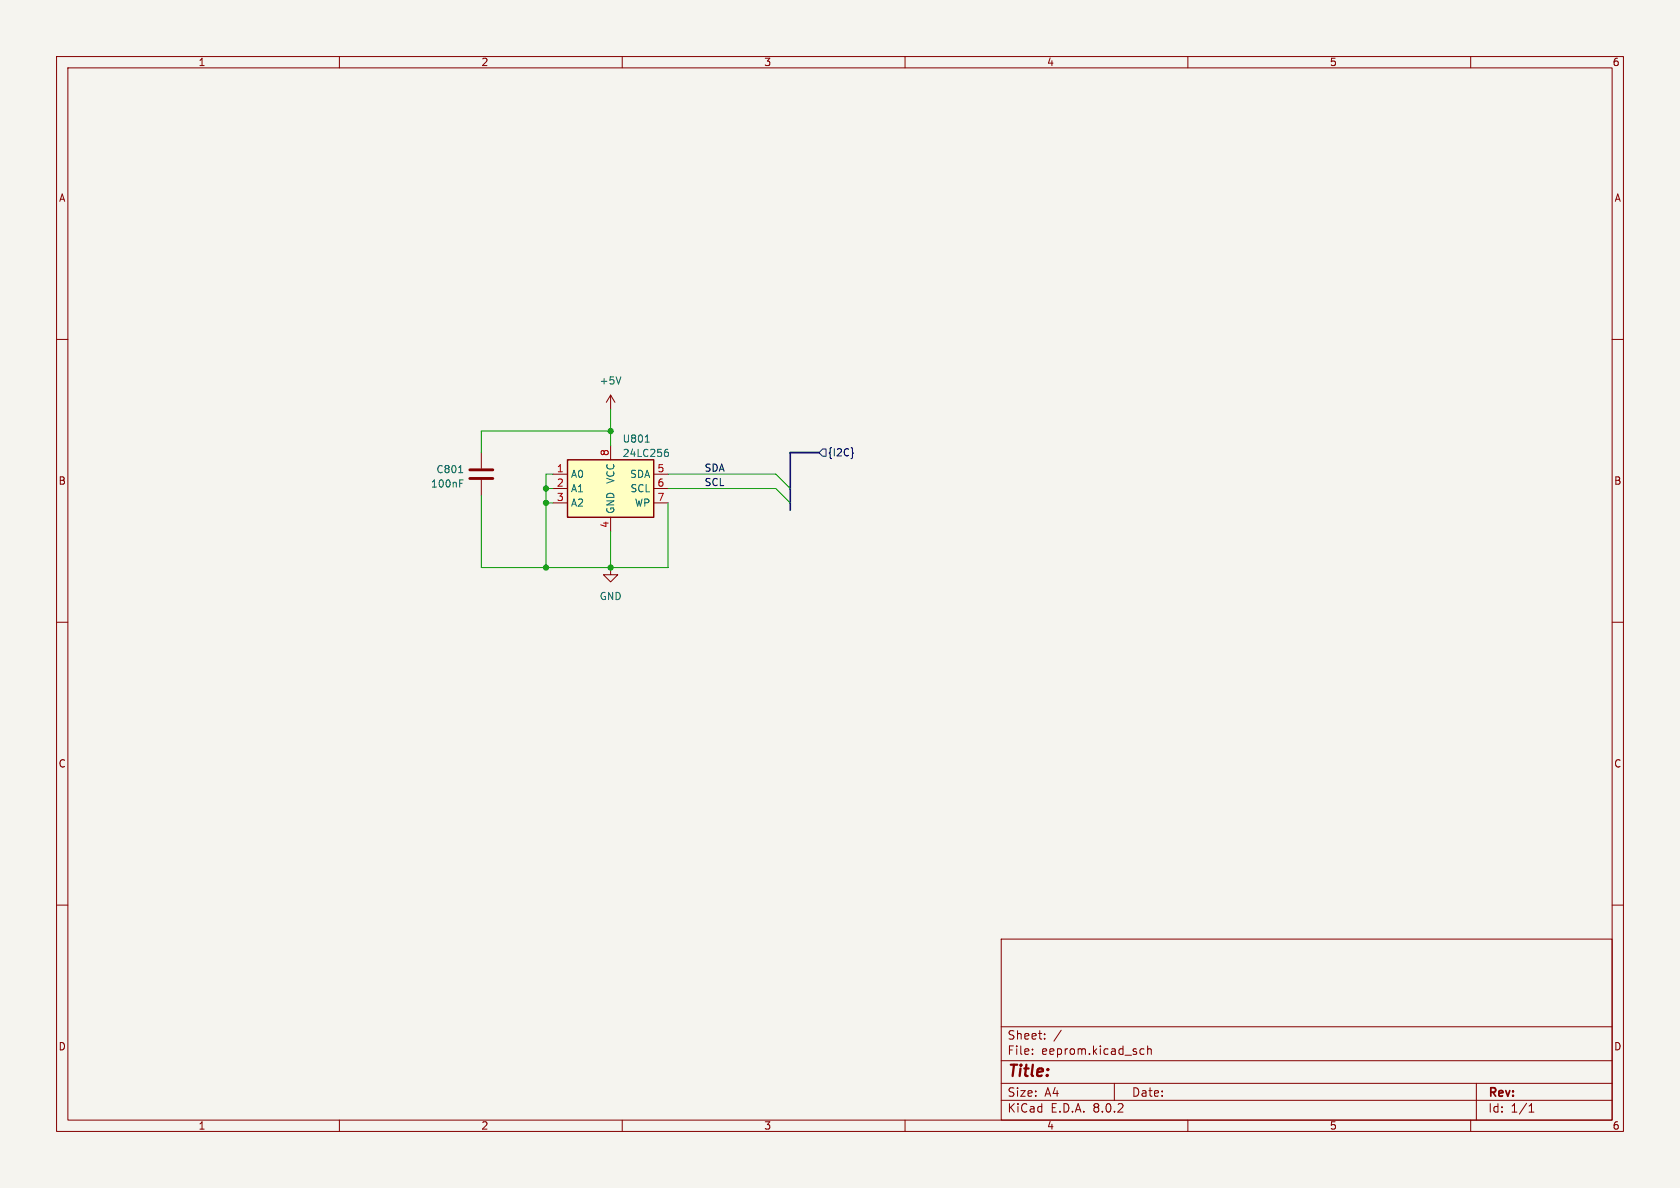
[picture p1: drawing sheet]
(kicad_sch (version 20230121) (generator eeschema)

 (paper "A4")

 (lib_symbols
  (symbol "Device:C" (pin_numbers hide) (pin_names (offset 0.254)) (in_bom yes) (on_board yes)
   (property "Reference" "C" (at 0.635 2.54 0) (effects (font (size 1.27 1.27)) (justify left)))
   (property "Value" "C" (at 0.635 -2.54 0) (effects (font (size 1.27 1.27)) (justify left)))
   (property "Footprint" "" (at 0.9652 -3.81 0) (effects (font (size 1.27 1.27)) hide))
   (property "Datasheet" "~" (at 0 0 0) (effects (font (size 1.27 1.27)) hide))
   (symbol "C_0_1"
    (polyline (pts (xy -2.032 -0.762) (xy 2.032 -0.762)) (stroke (width 0.508) (type default)) (fill (type none)))
    (polyline (pts (xy -2.032 0.762) (xy 2.032 0.762)) (stroke (width 0.508) (type default)) (fill (type none))))
   (symbol "C_1_1"
    (pin passive line (at 0 3.81 270) (length 2.794) (name "~" (effects (font (size 1.27 1.27)))) (number "1" (effects (font (size 1.27 1.27)))))
    (pin passive line (at 0 -3.81 90) (length 2.794) (name "~" (effects (font (size 1.27 1.27)))) (number "2" (effects (font (size 1.27 1.27)))))))
  (symbol "Memory_EEPROM:24LC256" (in_bom yes) (on_board yes)
   (property "Reference" "U" (at -6.35 6.35 0) (effects (font (size 1.27 1.27))))
   (property "Value" "24LC256" (at 1.27 6.35 0) (effects (font (size 1.27 1.27)) (justify left)))
   (property "Footprint" "" (at 0 0 0) (effects (font (size 1.27 1.27)) hide))
   (property "Datasheet" "http://ww1.microchip.com/downloads/en/devicedoc/21203m.pdf" (at 0 0 0) (effects (font (size 1.27 1.27)) hide))
   (symbol "24LC256_1_1"
    (rectangle (start -7.62 5.08) (end 7.62 -5.08) (stroke (width 0.254) (type default)) (fill (type background)))
    (pin input line (at -10.16 2.54 0) (length 2.54) (name "A0" (effects (font (size 1.27 1.27)))) (number "1" (effects (font (size 1.27 1.27)))))
    (pin input line (at -10.16 0 0) (length 2.54) (name "A1" (effects (font (size 1.27 1.27)))) (number "2" (effects (font (size 1.27 1.27)))))
    (pin input line (at -10.16 -2.54 0) (length 2.54) (name "A2" (effects (font (size 1.27 1.27)))) (number "3" (effects (font (size 1.27 1.27)))))
    (pin power_in line (at 0 -7.62 90) (length 2.54) (name "GND" (effects (font (size 1.27 1.27)))) (number "4" (effects (font (size 1.27 1.27)))))
    (pin bidirectional line (at 10.16 2.54 180) (length 2.54) (name "SDA" (effects (font (size 1.27 1.27)))) (number "5" (effects (font (size 1.27 1.27)))))
    (pin input line (at 10.16 0 180) (length 2.54) (name "SCL" (effects (font (size 1.27 1.27)))) (number "6" (effects (font (size 1.27 1.27)))))
    (pin input line (at 10.16 -2.54 180) (length 2.54) (name "WP" (effects (font (size 1.27 1.27)))) (number "7" (effects (font (size 1.27 1.27)))))
    (pin power_in line (at 0 7.62 270) (length 2.54) (name "VCC" (effects (font (size 1.27 1.27)))) (number "8" (effects (font (size 1.27 1.27)))))))
  (symbol "power:+5V" (power) (pin_names (offset 0)) (in_bom yes) (on_board yes)
   (property "Reference" "#PWR" (at 0 -3.81 0) (effects (font (size 1.27 1.27)) hide))
   (property "Value" "+5V" (at 0 3.556 0) (effects (font (size 1.27 1.27))))
   (property "Footprint" "" (at 0 0 0) (effects (font (size 1.27 1.27)) hide))
   (property "Datasheet" "" (at 0 0 0) (effects (font (size 1.27 1.27)) hide))
   (symbol "+5V_0_1"
    (polyline (pts (xy -0.762 1.27) (xy 0 2.54)) (stroke (width 0) (type default)) (fill (type none)))
    (polyline (pts (xy 0 0) (xy 0 2.54)) (stroke (width 0) (type default)) (fill (type none)))
    (polyline (pts (xy 0 2.54) (xy 0.762 1.27)) (stroke (width 0) (type default)) (fill (type none))))
   (symbol "+5V_1_1"
    (pin power_in line (at 0 0 90) (length 0) hide (name "+5V" (effects (font (size 1.27 1.27)))) (number "1" (effects (font (size 1.27 1.27)))))))
  (symbol "power:GND" (power) (pin_names (offset 0)) (in_bom yes) (on_board yes)
   (property "Reference" "#PWR" (at 0 -6.35 0) (effects (font (size 1.27 1.27)) hide))
   (property "Value" "GND" (at 0 -3.81 0) (effects (font (size 1.27 1.27))))
   (property "Footprint" "" (at 0 0 0) (effects (font (size 1.27 1.27)) hide))
   (property "Datasheet" "" (at 0 0 0) (effects (font (size 1.27 1.27)) hide))
   (symbol "GND_0_1"
    (polyline (pts (xy 0 0) (xy 0 -1.27) (xy 1.27 -1.27) (xy 0 -2.54) (xy -1.27 -1.27) (xy 0 -1.27)) (stroke (width 0) (type default)) (fill (type none))))
   (symbol "GND_1_1"
    (pin power_in line (at 0 0 270) (length 0) hide (name "GND" (effects (font (size 1.27 1.27)))) (number "1" (effects (font (size 1.27 1.27))))))))

 (junction (at 96.52 88.9) (diameter 0) (color 0 0 0 0))
 (junction (at 96.52 86.36) (diameter 0) (color 0 0 0 0))
 (junction (at 107.95 76.2) (diameter 0) (color 0 0 0 0))
 (junction (at 107.95 100.33) (diameter 0) (color 0 0 0 0))
 (junction (at 96.52 100.33) (diameter 0) (color 0 0 0 0))

 (bus_entry (at 137.16 83.82) (size 2.54 2.54) (stroke (width 0) (type default)))
 (bus_entry (at 137.16 86.36) (size 2.54 2.54) (stroke (width 0) (type default)))

 (wire (pts (xy 107.95 72.39) (xy 107.95 76.2)) (stroke (width 0) (type default)))
 (wire (pts (xy 85.09 80.01) (xy 85.09 76.2)) (stroke (width 0) (type default)))
 (wire (pts (xy 118.11 88.9) (xy 118.11 100.33)) (stroke (width 0) (type default)))
 (wire (pts (xy 96.52 86.36) (xy 97.79 86.36)) (stroke (width 0) (type default)))
 (wire (pts (xy 118.11 83.82) (xy 137.16 83.82)) (stroke (width 0) (type default)))
 (wire (pts (xy 96.52 88.9) (xy 96.52 100.33)) (stroke (width 0) (type default)))
 (wire (pts (xy 96.52 86.36) (xy 96.52 88.9)) (stroke (width 0) (type default)))
 (wire (pts (xy 107.95 93.98) (xy 107.95 100.33)) (stroke (width 0) (type default)))
 (wire (pts (xy 107.95 100.33) (xy 118.11 100.33)) (stroke (width 0) (type default)))
 (wire (pts (xy 85.09 76.2) (xy 107.95 76.2)) (stroke (width 0) (type default)))
 (bus (pts (xy 139.7 80.01) (xy 139.7 86.36)) (stroke (width 0) (type default)))

 (wire (pts (xy 85.09 87.63) (xy 85.09 100.33)) (stroke (width 0) (type default)))
 (bus (pts (xy 139.7 86.36) (xy 139.7 88.9)) (stroke (width 0) (type default)))

 (wire (pts (xy 107.95 76.2) (xy 107.95 78.74)) (stroke (width 0) (type default)))
 (wire (pts (xy 96.52 83.82) (xy 97.79 83.82)) (stroke (width 0) (type default)))
 (bus (pts (xy 144.78 80.01) (xy 139.7 80.01)) (stroke (width 0) (type default)))

 (wire (pts (xy 96.52 83.82) (xy 96.52 86.36)) (stroke (width 0) (type default)))
 (bus (pts (xy 139.7 88.9) (xy 139.7 90.17)) (stroke (width 0) (type default)))

 (wire (pts (xy 96.52 88.9) (xy 97.79 88.9)) (stroke (width 0) (type default)))
 (wire (pts (xy 118.11 86.36) (xy 137.16 86.36)) (stroke (width 0) (type default)))
 (wire (pts (xy 96.52 100.33) (xy 107.95 100.33)) (stroke (width 0) (type default)))
 (wire (pts (xy 85.09 100.33) (xy 96.52 100.33)) (stroke (width 0) (type default)))

 (label "SCL" (at 124.46 86.36 0) (fields_autoplaced) (effects (font (size 1.27 1.27)) (justify left bottom)))
 (label "SDA" (at 124.46 83.82 0) (fields_autoplaced) (effects (font (size 1.27 1.27)) (justify left bottom)))

 (hierarchical_label "{I2C}" (shape input) (at 144.78 80.01 0) (fields_autoplaced) (effects (font (size 1.27 1.27)) (justify left)))

 (symbol (lib_id "power:+5V") (at 107.95 72.39 0) (unit 1) (in_bom yes) (on_board yes) (dnp no) (fields_autoplaced)
  (property "Reference" "#PWR01101" (at 107.95 76.2 0) (effects (font (size 1.27 1.27)) hide))
  (property "Value" "+5V" (at 107.95 67.31 0) (effects (font (size 1.27 1.27))))
  (property "Footprint" "" (at 107.95 72.39 0) (effects (font (size 1.27 1.27)) hide))
  (property "Datasheet" "" (at 107.95 72.39 0) (effects (font (size 1.27 1.27)) hide)) (pin "1")
  (instances (project "relayTrackerController" (path "" (reference "#PWR01101") (unit 1)))))

 (symbol (lib_id "power:GND") (at 107.95 100.33 0) (unit 1) (in_bom yes) (on_board yes) (dnp no) (fields_autoplaced)
  (property "Reference" "#PWR01102" (at 107.95 106.68 0) (effects (font (size 1.27 1.27)) hide))
  (property "Value" "GND" (at 107.95 105.41 0) (effects (font (size 1.27 1.27))))
  (property "Footprint" "" (at 107.95 100.33 0) (effects (font (size 1.27 1.27)) hide))
  (property "Datasheet" "" (at 107.95 100.33 0) (effects (font (size 1.27 1.27)) hide)) (pin "1")
  (instances (project "relayTrackerController" (path "" (reference "#PWR01102") (unit 1)))))

 (symbol (lib_id "Memory_EEPROM:24LC256") (at 107.95 86.36 0) (unit 1) (in_bom yes) (on_board yes) (dnp no) (fields_autoplaced)
  (property "Reference" "U801" (at 109.9694 77.5802 0) (effects (font (size 1.27 1.27)) (justify left)))
  (property "Value" "24LC256" (at 109.9694 80.1171 0) (effects (font (size 1.27 1.27)) (justify left)))
  (property "Footprint" "Package_SO:SOIC-8_3.9x4.9mm_P1.27mm" (at 107.95 86.36 0) (effects (font (size 1.27 1.27)) hide))
  (property "Datasheet" "http://ww1.microchip.com/downloads/en/devicedoc/21203m.pdf" (at 107.95 86.36 0) (effects (font (size 1.27 1.27)) hide))
  (property "JLCPCB Part#" "C2987263" (at 107.95 86.36 0) (effects (font (size 1.27 1.27)) hide)) (pin "1") (pin "2") (pin "3") (pin "4") (pin "5") (pin "6") (pin "7") (pin "8")
  (instances (project "relayTrackerController" (path "" (reference "U801") (unit 1))) (project "EEPROM" (path "" (reference "U801") (unit 1))) (project "general_schematics" (path "" (reference "U1901") (unit 1)))))

 (symbol (lib_id "Device:C") (at 85.09 83.82 0) (mirror x) (unit 1) (in_bom yes) (on_board yes) (dnp no) (fields_autoplaced)
  (property "Reference" "C801" (at 82.169 82.9853 0) (effects (font (size 1.27 1.27)) (justify right)))
  (property "Value" "100nF" (at 82.169 85.5222 0) (effects (font (size 1.27 1.27)) (justify right)))
  (property "Footprint" "Capacitor_SMD:C_0603_1608Metric" (at 86.0552 80.01 0) (effects (font (size 1.27 1.27)) hide))
  (property "Datasheet" "~" (at 85.09 83.82 0) (effects (font (size 1.27 1.27)) hide))
  (property "JLCPCB Part#" "C14663" (at 85.09 83.82 0) (effects (font (size 1.27 1.27)) hide)) (pin "1") (pin "2")
  (instances (project "relayTrackerController" (path "" (reference "C801") (unit 1))) (project "EEPROM" (path "" (reference "C801") (unit 1))) (project "general_schematics" (path "" (reference "C1901") (unit 1))))))
